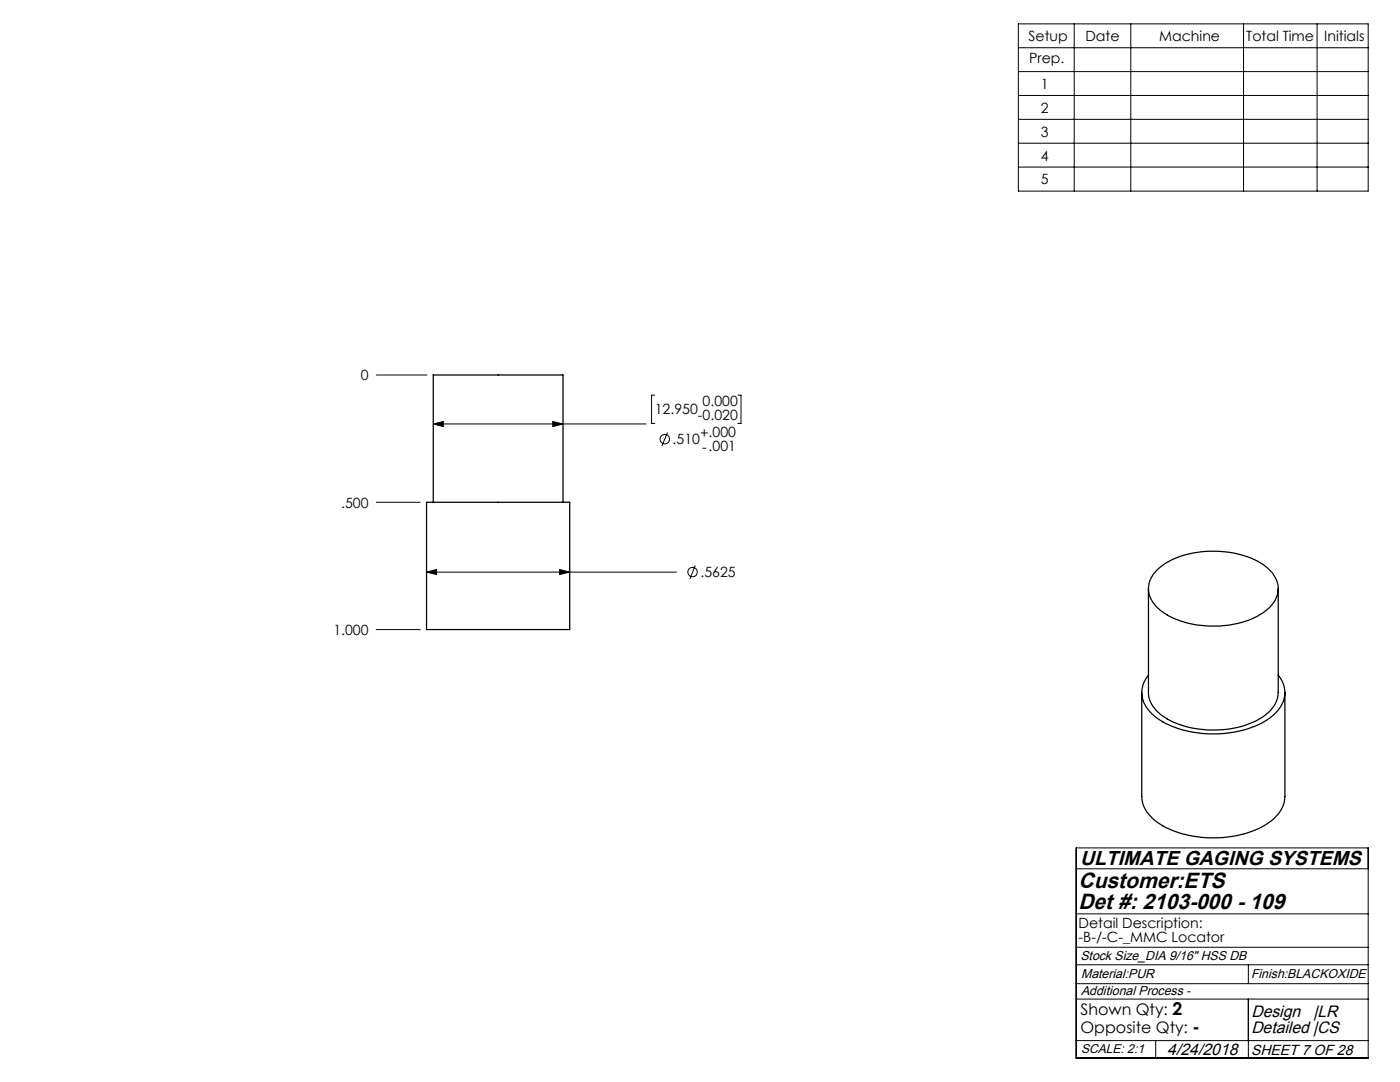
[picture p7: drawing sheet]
<svg xmlns="http://www.w3.org/2000/svg" width="279mm" height="216mm" viewBox="0 0 279 216" stroke-linecap="round" stroke-linejoin="round" font-family="sans-serif">
<g fill="none" stroke="#000" stroke-width=".2">
<path d="M203.2 4.8h69.9v33.3h-69.9zM203.2 9.5h69.9M203.2 14.3h69.9M203.2 19.1h69.9M214.4 4.8v33.3M225.7 4.8v33.3M248.2 4.8v33.3M262.9 4.8v33.3M203.2 23.8h69.9M203.2 28.6h69.9M203.2 33.3h69.9M75.1 74.8h10.1"/>
<path d="M130.7 78.8h-.7v5.7h.7M147.2 78.8h.7v5.7h-.7M86.5 84.6h42.4M86.5 84.6l2-.5v1zM110.3 84.1l2.1 .5-2.1 .5zM133.2 86.3l-1.1 2.7M75.1 100.2h8.8M85.1 114.2h49.9M85.1 114.2l2-.6v1.1zM111.7 113.6l2 .6-2 .5zM138.7 112.8l-1 2.7M75.1 125.6h8.8"/>
<path d="M214.8 169.2h58.3v41.9h-58.3zM214.8 173.4h58.3M214.8 196.3h58.3M214.8 192.5h58.3M214.8 189h58.3M214.8 199.4h58.3M214.8 182.4h58.3M249.1 192.5v3.8M249.1 199.4v11.7M214.8 207.6h58.3M230.6 207.6v3.5"/>
<circle cx="132.7" cy="87.6" r=".95"/>
<circle cx="138.2" cy="114.2" r=".95"/>
</g>
<path d="M110.3 84.1l2.1 .5-2.1 .5zM86.5 84.6l2-.5v1zM111.7 113.6l2 .6-2 .5zM85.1 114.2l2-.6v1.1z" fill="#000"/>
<path d="M85.1 100.2h28.6v25.4h-28.6zM86.5 100.2v-25.4h25.9v25.4M229.2 117.5v20.7a6.3 6.3 0 0 0 3.8 5.3 20.1 20.1 0 0 0 19-.4 6 6 0 0 0 3.1-4.9v-20.7M230.8 113.8a15.4 15.4 0 0 1 10.5-3.8 17.5 17.5 0 0 1 11.7 3.3 5 5 0 0 1-.1 8.3 17.9 17.9 0 0 1-13.3 3.2 14 14 0 0 1-9.2-4.2 4.8 4.8 0 0 1 .4-6.8zM227.9 138.2v20.7a7.2 7.2 0 0 0 4.2 5.9 22.2 22.2 0 0 0 20.7-.4 6.9 6.9 0 0 0 3.6-5.5v-20.7M229.2 134.7a5.4 5.4 0 0 0 .8 7.9 18.8 18.8 0 0 0 13 3.8 17.7 17.7 0 0 0 11.6-4.2 5.3 5.3 0 0 0 .5-7.5" fill="none" stroke="#000" stroke-width=".25"/>
<g font-size="4.4">
<text x="215.2" y="177.1">Customer:ETS</text>
<text x="215.2" y="181.4">Det #: 2103-000 - 109</text>
</g>
<text font-size="4" x="215.5" y="172.6">ULTIMATE GAGING SYSTEMS</text>
<g font-size="3.3">
<text x="249.7" y="202.9">Design</text>
<text x="262.1" y="202.9">|LR</text>
<text x="249.7" y="206.1">Detailed |CS</text>
<text x="233" y="210.4">4/24/2018</text>
</g>
<g font-size="3.2">
<text x="215.6" y="202.6">Shown Qty: 2</text>
<text x="215.6" y="206.1">Opposite Qty: -</text>
</g>
<text font-size="2.9" x="249.7" y="210.4">SHEET 7 OF 28</text>
<g font-size="2.8">
<text x="205.3" y="8.1">Setup</text>
<text x="216.6" y="8.1">Date</text>
<text x="231.3" y="8.1">Machine</text>
<text x="248.7" y="8.1">Total Time</text>
<text x="264.3" y="8.1">Initials</text>
<text x="205.4" y="12.7">Prep.</text>
<text x="207.7" y="17.7">1</text>
<text x="207.7" y="22.5">2</text>
<text x="207.7" y="27.3">3</text>
<text x="207.7" y="32">4</text>
<text x="207.7" y="36.7">5</text>
<text x="72" y="75.9">0</text>
<text x="130.7" y="82.6">12.950</text>
<text x="139.3" y="83.9">-0.020</text>
<text x="140.2" y="81">0.000</text>
<text x="134.2" y="88.7">.510</text>
<text x="139.7" y="87.3">+.000</text>
<text x="140.1" y="90.2">-.001</text>
<text x="68.1" y="101.3">.500</text>
<text x="139.8" y="115.2">.5625</text>
<text x="66.5" y="126.7">1.000</text>
<text x="215.2" y="185.1">Detail Description:</text>
<text x="215.2" y="188">-B-/-C-_MMC Locator</text>
</g>
<g font-size="2.6">
<text x="215.6" y="191.5">Stock Size_DIA 9/16&quot; HSS DB</text>
<text x="215.8" y="195.2">Material:PUR</text>
<text x="249.7" y="195.2">Finish:BLACKOXIDE</text>
<text x="215.8" y="198.6">Additional Process -</text>
</g>
<text font-size="2.5" x="215.8" y="210">SCALE: 2:1</text>
</svg>
